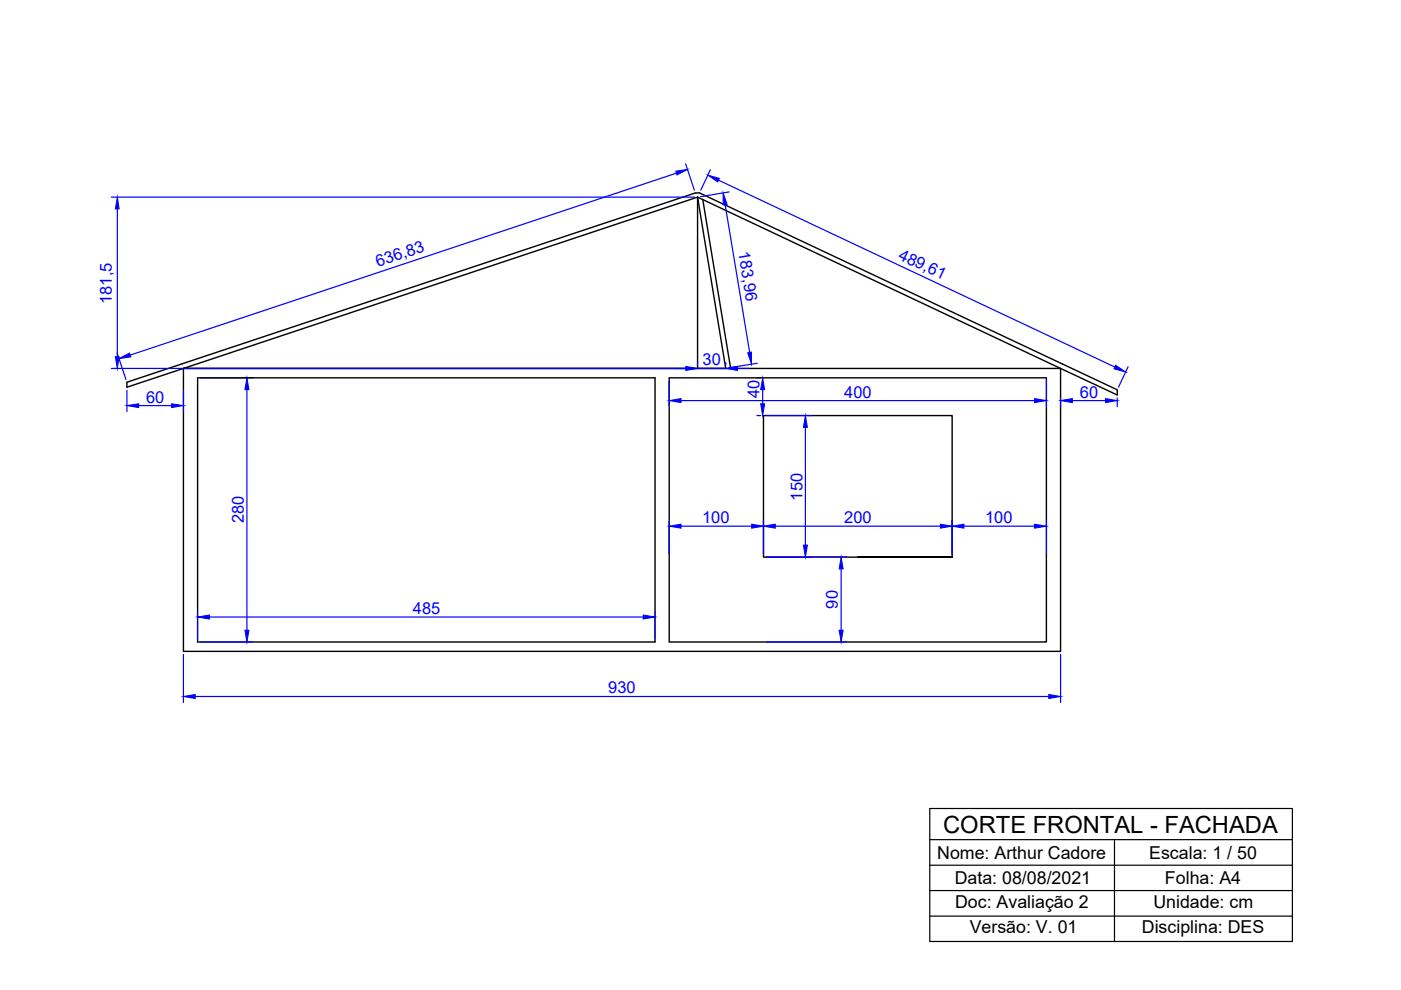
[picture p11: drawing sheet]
<svg xmlns="http://www.w3.org/2000/svg" width="297mm" height="210mm" viewBox="0 0 297 210" stroke-linecap="round" stroke-linejoin="round" font-family="sans-serif">
<!-- layer: paredes -->
<path d="M147.9 41.8l-109 36.3h109M147.9 41.8l89 41.9v-1.1l-88.6-41.7h-.9l-120.5 40.1v1.1l12-4M147.9 41.8l6 36.3h-6M147.9 41.8v36.3M149 42.3l5.9 35.8M38.9 78.1h186v60h-186zM41.9 80.1h97v56h-97zM141.9 80.1h80v56h-80zM181.9 118.1h20h-40v-30h40v30" fill="none" stroke="#000" stroke-width=".3"/>
<!-- layer: medidas -->
<g fill="none" stroke="#00f" stroke-width=".25">
<path d="M143.4 36.7l-115.8 38.6M145.4 34.7l1.8 5.6M150.6 36l-2 4.3M152.3 38.2l84.1 39.6M23.6 41.8h123.7M24.9 44.3v31.3M153.7 43.4l5.2 31.3M154.6 40.7l-6.1 1M23.6 78.1h123.7M24.8 74.9l1.9 5.5M147.9 76.8v.7M147.9 78.1h6"/>
<path d="M153.9 76.8v.7M156.4 78.1h2.5M160.6 77l-6.1 1M239.2 77.8l-2.1 4.3M26.9 82.7v4.6M29.4 86h7M38.9 82.7v4.6M42.5 80.1h11.1M52.4 82.6v51M141.9 80.7v5.5M144.4 84.9h75M160.5 88.1h.8"/>
<path d="M160.5 80.1h.8M161.7 82.6v3M162.5 88.1h9.5M170.8 90.6v25M221.9 80.7v5.5M224.9 84.4v1.8M227.4 84.9h7M236.9 84.4v1.8M141.9 110.3v7.2M144.4 111.6h15M161.9 110.3v7.2M162.5 118.1h17.1"/>
<path d="M164.4 111.6h35M201.9 110.3v7.2M204.4 111.6h15M221.9 110.3v7.2M38.9 138.7v10.2M41.9 129.6v5.9M42.5 136.1h11.1M44.4 130.8h92M138.9 129.6v5.9M162.5 136.1h17.1M178.3 120.6v13M224.9 138.7v10.2"/>
<path d="M41.4 147.7h181"/>
</g>
<g fill="#00f" stroke="#00f" stroke-width=".21">
<path d="M170.8 88.1l.4 2.5h-.9z"/>
<path d="M170.3 115.6h.9l-.4 2.5z"/>
<path d="M161.9 111.6l2.5-.5v.9z"/>
<path d="M199.4 111.1l2.5 .5-2.5 .4z"/>
<path d="M178.3 118.1l.5 2.5h-.9z"/>
<path d="M177.9 133.6h.9l-.5 2.5z"/>
<path d="M161.3 85.6h.8l-.4 2.5z"/>
<path d="M161.7 80.1l.4 2.5h-.8z"/>
<path d="M201.9 111.6l2.5-.5v.9z"/>
<path d="M219.4 111.1l2.5 .5-2.5 .4z"/>
<path d="M159.4 111.1l2.5 .5-2.5 .4z"/>
<path d="M141.9 111.6l2.5-.5v.9z"/>
<path d="M136.4 130.4l2.5 .4-2.5 .4z"/>
<path d="M41.9 130.8l2.5-.4v.8z"/>
<path d="M51.9 133.6h.9l-.4 2.5z"/>
<path d="M52.4 80.1l.4 2.5h-.9z"/>
<path d="M38.9 147.7l2.5-.5v.9z"/>
<path d="M222.4 147.2l2.5 .5-2.5 .4z"/>
<path d="M234.4 84.5l2.5 .4-2.5 .5z"/>
<path d="M224.9 84.9l2.5-.4v.9z"/>
<path d="M141.9 84.9l2.5-.4v.9z"/>
<path d="M219.4 84.5l2.5 .4-2.5 .5z"/>
<path d="M26.9 86l2.5-.4v.8z"/>
<path d="M36.4 85.6l2.5 .4-2.5 .4z"/>
<path d="M153.3 40.9l.9 2.4-.9 .1z"/>
<path d="M158.5 74.8l.8-.2v2.6z"/>
<path d="M153.9 78.1l2.5-.4v.8z"/>
<path d="M145.4 77.7l2.5 .4-2.5 .4z"/>
<path d="M24.9 41.8l.4 2.5h-.8z"/>
<path d="M24.5 75.6h.8l-.4 2.5z"/>
<path d="M143.3 36.3l2.5-.4-2.3 1.2z"/>
<path d="M25.2 76l2.3-1.1 .3 .8z"/>
<path d="M150.1 37.1l2.4 .7-.3 .8z"/>
<path d="M236.5 77.4l2.2 1.5-2.5-.7z"/>
</g>
<!-- layer: Legenda -->
<path d="M197.1 171.4h76.9v28.2h-76.9zM197.1 178h76.9M236.3 178v21.6M197.1 183.4h76.9M197.1 188.8h76.9M197.1 194.2h76.9" fill="none" stroke="#000" stroke-width=".25"/>
<text font-size="5" x="200" y="176.5">CORTE FRONTAL - FACHADA</text>
<g font-size="3.8">
<text x="198.7" y="182.1">Nome: Arthur Cadore</text>
<text x="243.7" y="182.1">Escala: 1 / 50</text>
<text x="202.4" y="187.5">Data: 08/08/2021</text>
<text x="247" y="187.5">Folha: A4</text>
<text x="202.5" y="192.5">Doc: Avaliação 2</text>
<text x="205.6" y="197.8">Versão: V. 01</text>
<text x="242.1" y="197.9">Disciplina: DES</text>
<text x="244.5" y="192.4">Unidade: cm</text>
</g>
<g font-size="3.5" fill="#00f">
<text x="156.5" y="53.5" transform="rotate(81 156.5 53.5)">183,96</text>
<text x="80.1" y="56.6" transform="rotate(-18 80.1 56.6)">636,83</text>
<text x="190.3" y="54.8" transform="rotate(25 190.3 54.8)">489,61</text>
<text x="23.7" y="64.4" transform="rotate(-90 23.7 64.4)">181,5</text>
<text x="149" y="77.4">30</text>
<text x="31" y="85.4">60</text>
<text x="161" y="84.5" transform="rotate(-90 161 84.5)">40</text>
<text x="179" y="84.3">400</text>
<text x="229" y="84.3">60</text>
<text x="170.1" y="106.1" transform="rotate(-90 170.1 106.1)">150</text>
<text x="51.7" y="111" transform="rotate(-90 51.7 111)">280</text>
<text x="148.9" y="110.9">100</text>
<text x="179" y="110.9">200</text>
<text x="208.9" y="110.9">100</text>
<text x="87.5" y="130.1">485</text>
<text x="177.7" y="129" transform="rotate(-90 177.7 129)">90</text>
<text x="129" y="147">930</text>
</g>
</svg>
